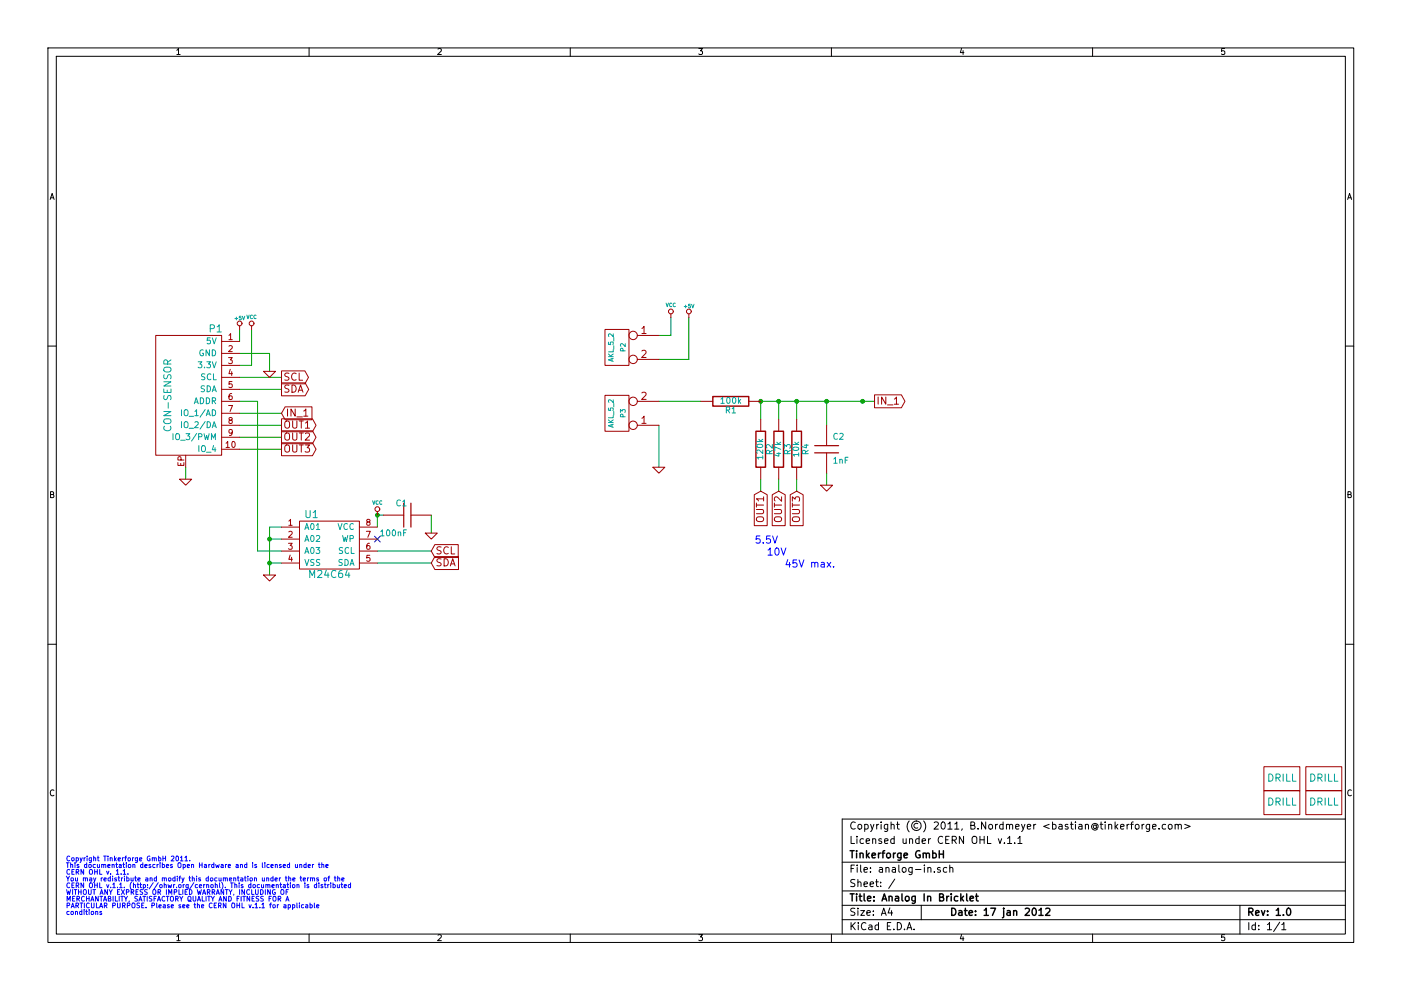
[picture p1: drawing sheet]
EESchema Schematic File Version 2  date Di 17 Jan 2012 18:16:04 CET
LIBS:power
LIBS:device
LIBS:transistors
LIBS:conn
LIBS:linear
LIBS:regul
LIBS:74xx
LIBS:cmos4000
LIBS:adc-dac
LIBS:memory
LIBS:xilinx
LIBS:special
LIBS:microcontrollers
LIBS:dsp
LIBS:microchip
LIBS:analog_switches
LIBS:motorola
LIBS:texas
LIBS:intel
LIBS:audio
LIBS:interface
LIBS:digital-audio
LIBS:philips
LIBS:display
LIBS:cypress
LIBS:siliconi
LIBS:opto
LIBS:atmel
LIBS:contrib
LIBS:valves
EELAYER 25  0
EELAYER END
$Descr A4 11700 8267
encoding utf-8
Sheet 1 1
Title "Analog In Bricklet"
Date "17 jan 2012"
Rev "1.0"
Comp "Tinkerforge GmbH"
Comment1 "Licensed under CERN OHL v.1.1"
Comment2 "Copyright (©) 2011, B.Nordmeyer <bastian@tinkerforge.com>"
Comment3 ""
Comment4 ""
$EndDescr
Text Notes 6550 4750 0    60   ~ 0
45V max.
Text Notes 6400 4650 0    60   ~ 0
10V
Text Notes 6300 4550 0    60   ~ 0
5.5V
Wire Wire Line
	2000 2850 2000 2750
Wire Wire Line
	5600 2650 5600 2800
Wire Wire Line
	5600 2800 5500 2800
Connection ~ 6650 3350
Wire Wire Line
	6650 3500 6650 3350
Wire Wire Line
	6650 4100 6650 4000
Wire Wire Line
	6350 4100 6350 4000
Wire Wire Line
	2350 3650 2000 3650
Wire Wire Line
	2150 4600 2150 3350
Wire Wire Line
	2250 3100 2250 2950
Wire Wire Line
	2250 2950 2000 2950
Wire Wire Line
	6900 3350 6900 3550
Wire Wire Line
	3150 4400 3150 4300
Wire Wire Line
	5500 3350 5850 3350
Wire Wire Line
	3150 4600 3600 4600
Wire Wire Line
	2000 3250 2350 3250
Connection ~ 2250 4700
Wire Wire Line
	2250 4500 2350 4500
Wire Wire Line
	2150 4600 2350 4600
Wire Wire Line
	2150 3350 2000 3350
Wire Wire Line
	1550 4000 1550 3900
Wire Wire Line
	2250 4700 2350 4700
Wire Wire Line
	2250 4800 2250 4400
Wire Wire Line
	2250 4400 2350 4400
Connection ~ 2250 4500
Wire Wire Line
	2000 3150 2350 3150
Wire Wire Line
	3150 4700 3600 4700
Wire Wire Line
	2000 3450 2350 3450
Wire Wire Line
	6900 3950 6900 4050
Wire Wire Line
	3600 4450 3600 4300
Wire Wire Line
	3150 4300 3200 4300
Connection ~ 3150 4300
Wire Wire Line
	6350 3500 6350 3350
Connection ~ 6350 3350
Wire Wire Line
	5500 3900 5500 3550
Connection ~ 6900 3350
Connection ~ 7200 3350
Wire Wire Line
	2000 3050 2100 3050
Wire Wire Line
	2100 3050 2100 2750
Wire Wire Line
	2000 3550 2350 3550
Wire Wire Line
	2000 3750 2350 3750
Wire Wire Line
	6500 4100 6500 4000
Wire Wire Line
	6350 3350 7300 3350
Wire Wire Line
	6500 3500 6500 3350
Connection ~ 6500 3350
Wire Wire Line
	5500 3000 5750 3000
Wire Wire Line
	5750 3000 5750 2650
$Comp
L +5V #PWR01
U 1 1
P 5750 2650
F 0 "#PWR01" H 5750 2740 20  0001 C CNN
F 1 "+5V" H 5750 2740 30  0000 C CNN
	1    5750 2650
	1    0    0    -1  
$EndComp
$Comp
L +5V #PWR02
U 1 1
P 2000 2750
F 0 "#PWR02" H 2000 2840 20  0001 C CNN
F 1 "+5V" H 2000 2840 30  0000 C CNN
	1    2000 2750
	1    0    0    -1  
$EndComp
$Comp
L VCC #PWR03
U 1 1
P 5600 2650
F 0 "#PWR03" H 5600 2750 30  0001 C CNN
F 1 "VCC" H 5600 2750 30  0000 C CNN
	1    5600 2650
	1    0    0    -1  
$EndComp
$Comp
L CONN_2 P2
U 1 1
P 5150 2900
F 0 "P2" V 5100 2900 40  0000 C CNN
F 1 "AKL_5_2" V 5200 2900 40  0000 C CNN
F 2 "AKL_5_2" H 5150 2900 60  0001 C CNN
	1    5150 2900
	-1   0    0    -1  
$EndComp
$Comp
L R R4
U 1 1
P 6650 3750
F 0 "R4" V 6730 3750 50  0000 C CNN
F 1 "10k" V 6650 3750 50  0000 C CNN
F 2 "0603" H 6650 3750 60  0001 C CNN
	1    6650 3750
	1    0    0    -1  
$EndComp
$Comp
L R R3
U 1 1
P 6500 3750
F 0 "R3" V 6580 3750 50  0000 C CNN
F 1 "47k" V 6500 3750 50  0000 C CNN
F 2 "0603" H 6500 3750 60  0001 C CNN
	1    6500 3750
	1    0    0    -1  
$EndComp
Text GLabel 6650 4100 3    60   Input ~ 0
OUT3
Text GLabel 6500 4100 3    60   Input ~ 0
OUT2
Text GLabel 6350 4100 3    60   Input ~ 0
OUT1
$Comp
L CON-SENSOR P1
U 1 1
P 1550 3300
F 0 "P1" H 1300 3850 60  0000 C CNN
F 1 "CON-SENSOR" V 1700 3300 60  0000 C CNN
F 2 "CON-SENSOR" H 1550 3300 60  0001 C CNN
	1    1550 3300
	-1   0    0    -1  
$EndComp
Text GLabel 2350 3750 2    60   Output ~ 0
OUT3
Text GLabel 2350 3650 2    60   Output ~ 0
OUT2
Text GLabel 2350 3550 2    60   Output ~ 0
OUT1
Text Notes 550  7200 0    40   ~ 0
Copyright Tinkerforge GmbH 2011.\nThis documentation describes Open Hardware and is licensed under the\nCERN OHL v. 1.1.\nYou may redistribute and modify this documentation under the terms of the\nCERN OHL v.1.1. (http://ohwr.org/cernohl). This documentation is distributed\nWITHOUT ANY EXPRESS OR IMPLIED WARRANTY, INCLUDING OF\nMERCHANTABILITY, SATISFACTORY QUALITY AND FITNESS FOR A\nPARTICULAR PURPOSE. Please see the CERN OHL v.1.1 for applicable\nconditions\n
$Comp
L R R1
U 1 1
P 6100 3350
F 0 "R1" V 6180 3350 50  0000 C CNN
F 1 "100k" V 6100 3350 50  0000 C CNN
F 2 "0603" H 6100 3350 60  0001 C CNN
	1    6100 3350
	0    1    1    0   
$EndComp
$Comp
L R R2
U 1 1
P 6350 3750
F 0 "R2" V 6430 3750 50  0000 C CNN
F 1 "120k" V 6350 3750 50  0000 C CNN
F 2 "0603" H 6350 3750 60  0001 C CNN
	1    6350 3750
	1    0    0    -1  
$EndComp
$Comp
L GND #PWR04
U 1 1
P 3600 4450
F 0 "#PWR04" H 3600 4450 30  0001 C CNN
F 1 "GND" H 3600 4380 30  0001 C CNN
	1    3600 4450
	1    0    0    -1  
$EndComp
NoConn ~ 3150 4500
$Comp
L GND #PWR05
U 1 1
P 5500 3900
F 0 "#PWR05" H 5500 3900 30  0001 C CNN
F 1 "GND" H 5500 3830 30  0001 C CNN
	1    5500 3900
	1    0    0    -1  
$EndComp
$Comp
L C C2
U 1 1
P 6900 3750
F 0 "C2" H 6950 3850 50  0000 L CNN
F 1 "1nF" H 6950 3650 50  0000 L CNN
F 2 "0603" H 6900 3750 60  0001 C CNN
	1    6900 3750
	1    0    0    -1  
$EndComp
$Comp
L GND #PWR06
U 1 1
P 6900 4050
F 0 "#PWR06" H 6900 4050 30  0001 C CNN
F 1 "GND" H 6900 3980 30  0001 C CNN
	1    6900 4050
	1    0    0    -1  
$EndComp
$Comp
L DRILL U2
U 1 1
P 10700 6500
F 0 "U2" H 10750 6550 60  0001 C CNN
F 1 "DRILL" H 10700 6500 60  0000 C CNN
F 2 "Drill" H 10700 6500 60  0001 C CNN
	1    10700 6500
	1    0    0    -1  
$EndComp
$Comp
L DRILL U3
U 1 1
P 10700 6700
F 0 "U3" H 10750 6750 60  0001 C CNN
F 1 "DRILL" H 10700 6700 60  0000 C CNN
F 2 "Drill" H 10700 6700 60  0001 C CNN
	1    10700 6700
	1    0    0    -1  
$EndComp
$Comp
L DRILL U5
U 1 1
P 11050 6700
F 0 "U5" H 11100 6750 60  0001 C CNN
F 1 "DRILL" H 11050 6700 60  0000 C CNN
F 2 "Drill" H 11050 6700 60  0001 C CNN
	1    11050 6700
	1    0    0    -1  
$EndComp
$Comp
L DRILL U4
U 1 1
P 11050 6500
F 0 "U4" H 11100 6550 60  0001 C CNN
F 1 "DRILL" H 11050 6500 60  0000 C CNN
F 2 "Drill" H 11050 6500 60  0001 C CNN
	1    11050 6500
	1    0    0    -1  
$EndComp
$Comp
L CONN_2 P3
U 1 1
P 5150 3450
F 0 "P3" V 5100 3450 40  0000 C CNN
F 1 "AKL_5_2" V 5200 3450 40  0000 C CNN
F 2 "AKL_5_2" H 5150 3450 60  0001 C CNN
	1    5150 3450
	-1   0    0    1   
$EndComp
$Comp
L C C1
U 1 1
P 3400 4300
F 0 "C1" V 3500 4300 50  0000 L CNN
F 1 "100nF" V 3250 4300 50  0000 L CNN
F 2 "0603" H 3400 4300 60  0001 C CNN
	1    3400 4300
	0    -1   -1   0   
$EndComp
Text GLabel 7300 3350 2    60   Output ~ 0
IN_1
Text GLabel 2350 3450 2    60   Input ~ 0
IN_1
Text GLabel 3600 4700 2    60   Input ~ 0
SDA
Text GLabel 3600 4600 2    60   Input ~ 0
SCL
Text GLabel 2350 3250 2    60   Output ~ 0
SDA
Text GLabel 2350 3150 2    60   Output ~ 0
SCL
$Comp
L VCC #PWR07
U 1 1
P 3150 4300
F 0 "#PWR07" H 3150 4400 30  0001 C CNN
F 1 "VCC" H 3150 4400 30  0000 C CNN
	1    3150 4300
	1    0    0    -1  
$EndComp
$Comp
L GND #PWR08
U 1 1
P 2250 4800
F 0 "#PWR08" H 2250 4800 30  0001 C CNN
F 1 "GND" H 2250 4730 30  0001 C CNN
	1    2250 4800
	1    0    0    -1  
$EndComp
$Comp
L CAT24C U1
U 1 1
P 2750 4800
F 0 "U1" H 2600 5300 60  0000 C CNN
F 1 "M24C64" H 2750 4800 60  0000 C CNN
F 2 "TSSOP8" H 2750 4800 60  0001 C CNN
	1    2750 4800
	1    0    0    -1  
$EndComp
$Comp
L VCC #PWR09
U 1 1
P 2100 2750
F 0 "#PWR09" H 2100 2850 30  0001 C CNN
F 1 "VCC" H 2100 2850 30  0000 C CNN
	1    2100 2750
	1    0    0    -1  
$EndComp
$Comp
L GND #PWR010
U 1 1
P 2250 3100
F 0 "#PWR010" H 2250 3100 30  0001 C CNN
F 1 "GND" H 2250 3030 30  0001 C CNN
	1    2250 3100
	1    0    0    -1  
$EndComp
$Comp
L GND #PWR011
U 1 1
P 1550 4000
F 0 "#PWR011" H 1550 4000 30  0001 C CNN
F 1 "GND" H 1550 3930 30  0001 C CNN
	1    1550 4000
	1    0    0    -1  
$EndComp
$EndSCHEMATC
